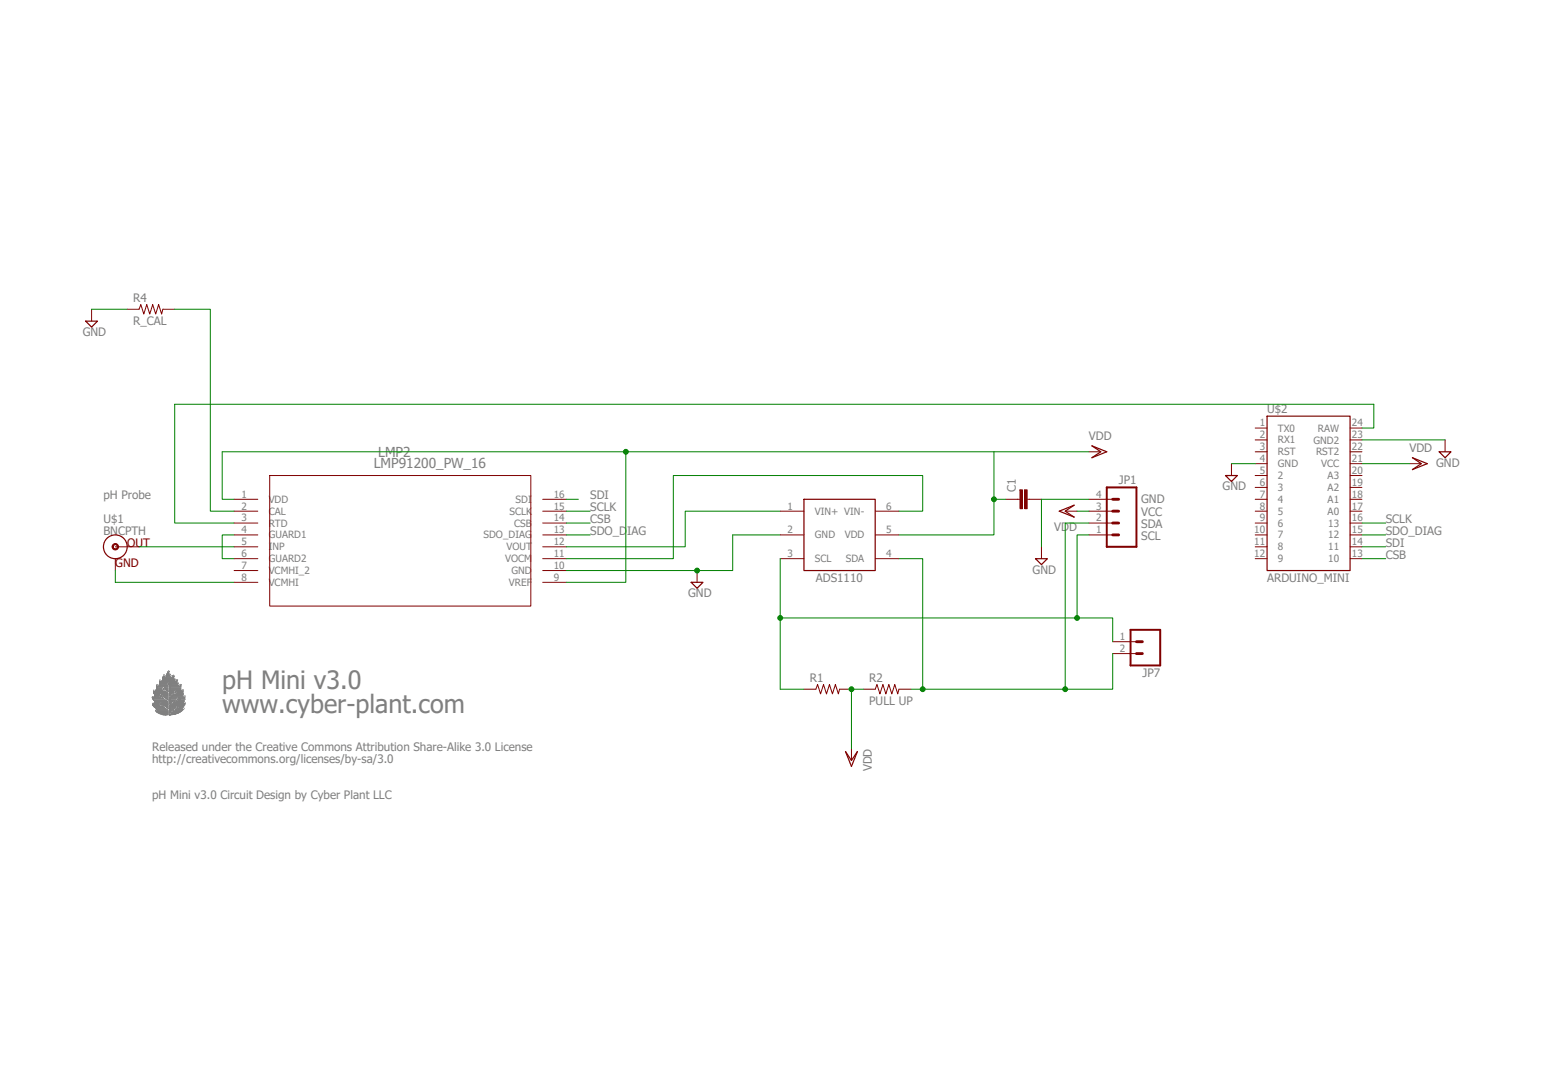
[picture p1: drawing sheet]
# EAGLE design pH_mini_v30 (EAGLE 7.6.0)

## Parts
C1  CAP1206  [1206]
IC1  ADS1110  [SOT-23-6]
JP1  M04PTH  [1X04]
JP7  M02PTH  [1X02]
LMP2  LMP91200_PW_16  [MTC16]
R1  R-US_0207/10  [0207/10]
R2  PULL UP  R-US_0207/10  [0207/10]
R4  R_CAL  R-US_0207/10  [0207/10]
U$1  BNCPTH  [BNC]
U$2  ARDUINO_MINI  [ARDUINO_MINI]

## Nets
CSB: LMP2.14(CSB) U$2.13
GND: C1.2 IC1.2(GND) JP1.4 LMP2.10(GND) R4.1 U$2.4(GND) U$2.23(GND2)
N$4: IC1.1(VIN+) LMP2.12(VOUT)
N$5: IC1.6(VIN-) LMP2.11(VOCM)
N$14: LMP2.3(RTD) U$2.24(RAW)
N$15: LMP2.8(VCMHI) U$1.GND
N$16: LMP2.5(INP) U$1.S(OUT)
N$17: LMP2.2(CAL) R4.2
N$18: LMP2.4(GUARD1) LMP2.6(GUARD2)
SCL: IC1.3(SCL) JP1.1 JP7.1 R1.1
SCLK: LMP2.15(SCLK) U$2.16
SDA: IC1.4(SDA) JP1.2 JP7.2 R2.2
SDI: LMP2.16(SDI) U$2.14
SDO_DIAG: LMP2.13(SDO_DIAG) U$2.15
VDD: C1.1 IC1.5(VDD) JP1.3 LMP2.1(VDD) LMP2.9(VREF) R1.2 R2.1 U$2.21(VCC)
Unconnected: LMP2.7(VCMHI_2) U$2.1(TX0) U$2.2(RX1) U$2.3(RST) U$2.5 U$2.6 U$2.7 U$2.8 U$2.9 U$2.10 U$2.11 U$2.12 U$2.17(A0) U$2.18(A1) U$2.19(A2) U$2.20(A3) U$2.22(RST2)

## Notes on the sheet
- pH Probe
- GND
- VCC
- SDA
- SCL
- pH Mini v3.0
- www.cyber-plant.com
- Released under the Creative Commons Attribution Share-Alike 3.0 License
- http://creativecommons.org/licenses/by-sa/3.0
- pH Mini v3.0 Circuit Design by Cyber Plant LLC

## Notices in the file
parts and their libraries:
Arduinominimi: Licensing: CC v3.0 Share-Alike You are welcome to use this library for commercial purposes.
